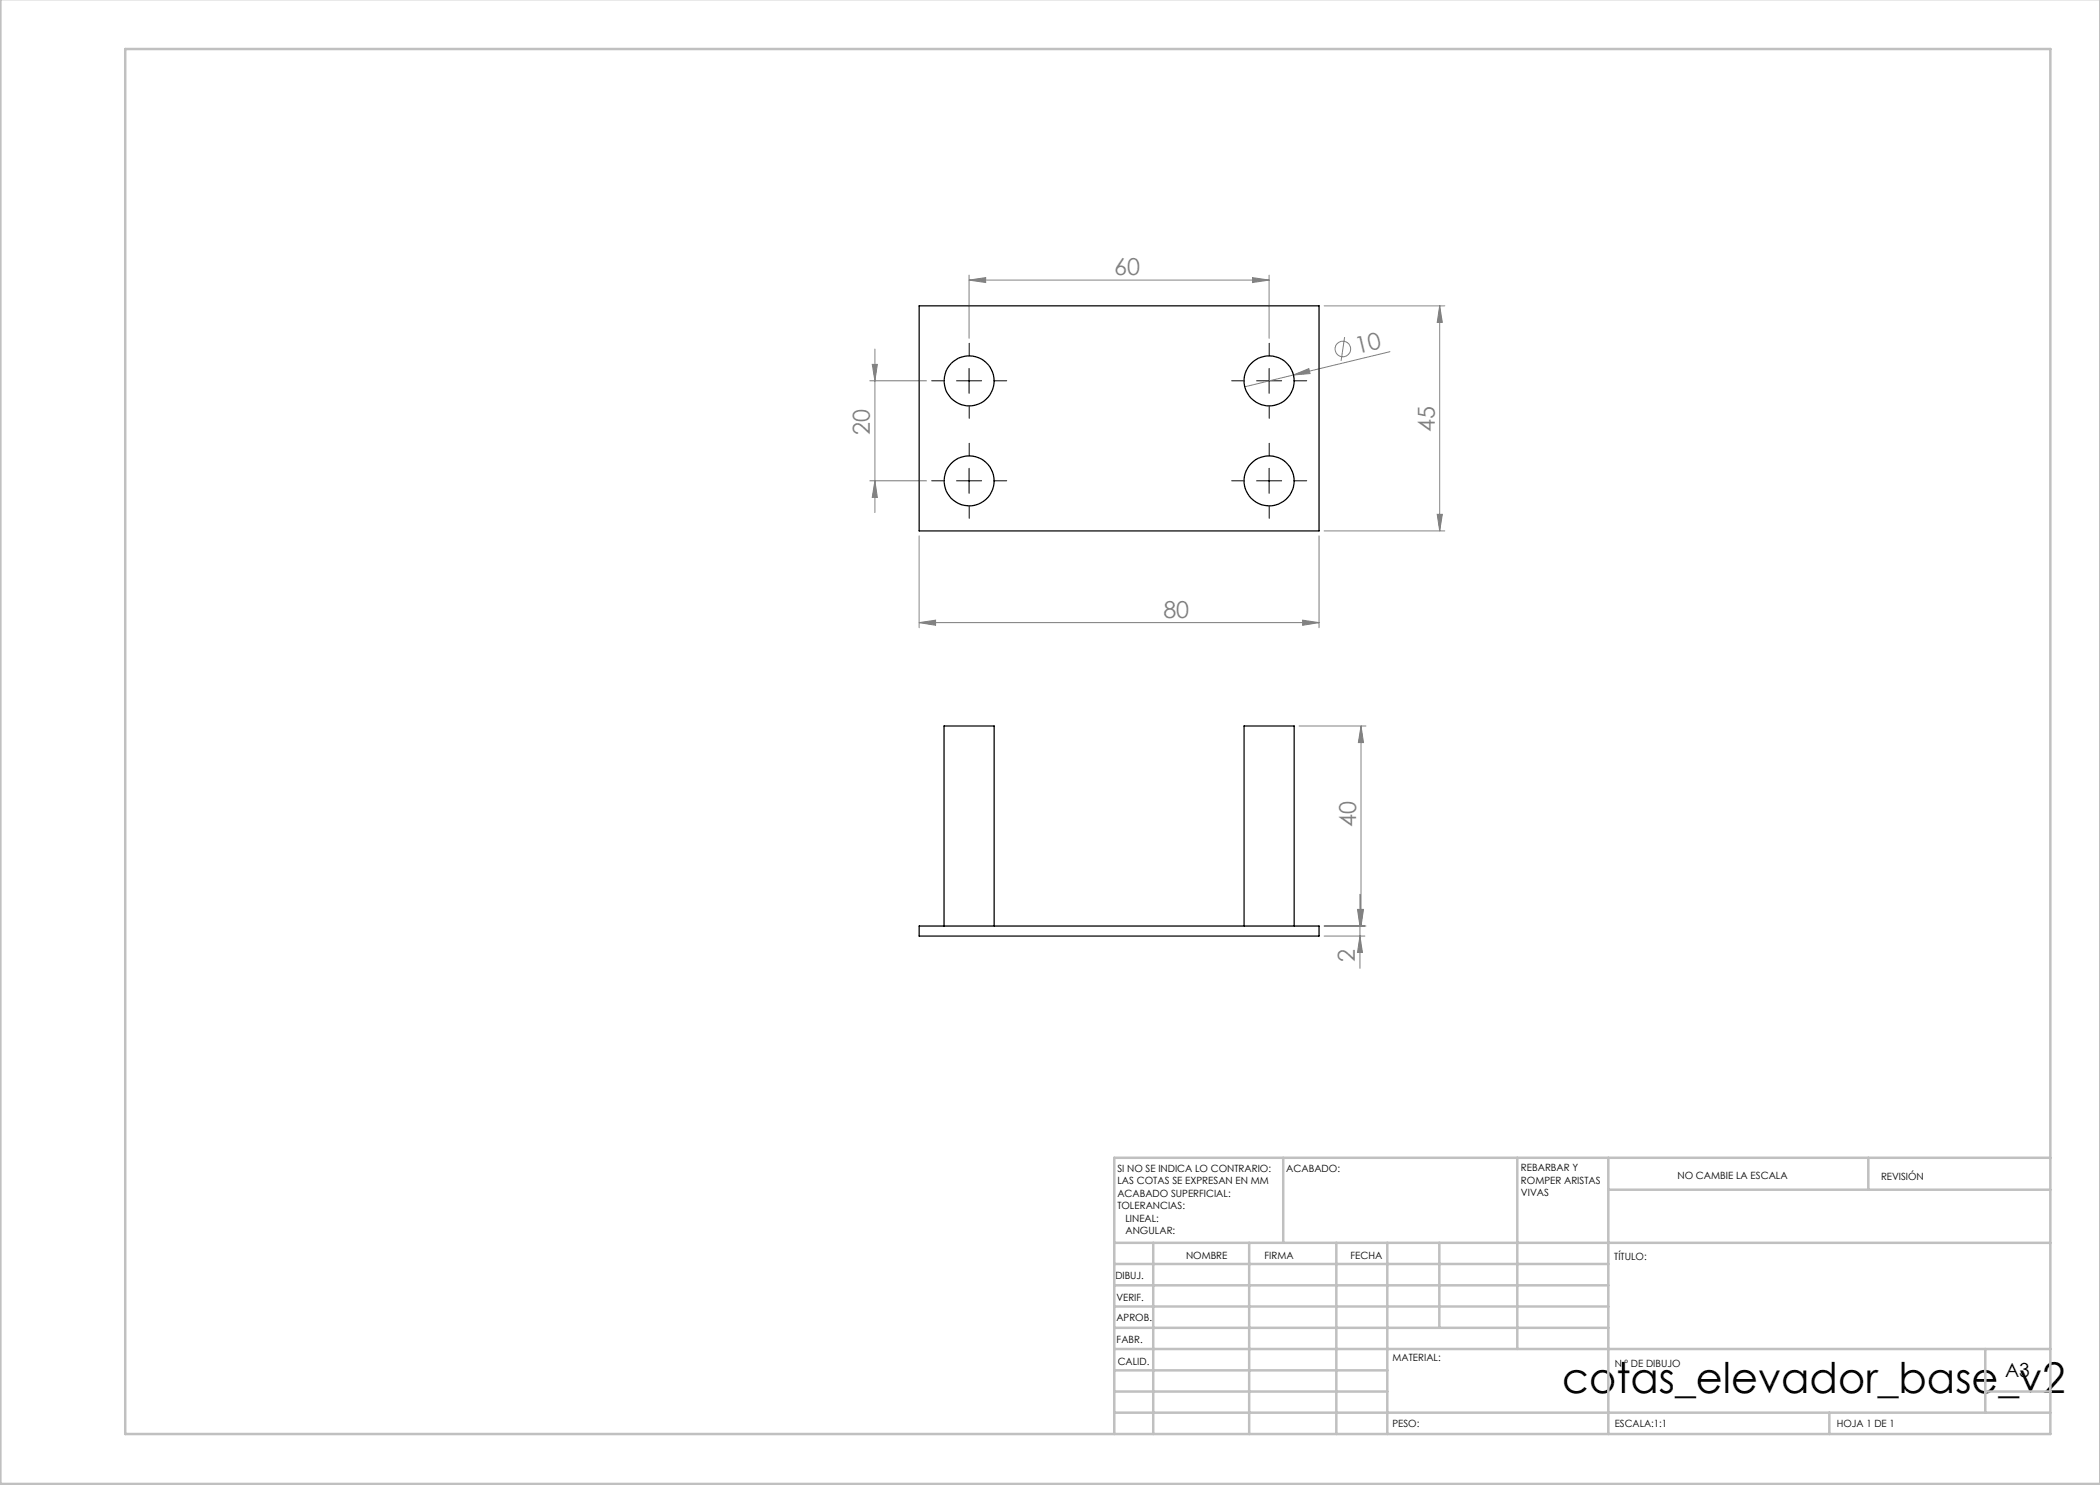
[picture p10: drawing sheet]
<svg xmlns="http://www.w3.org/2000/svg" width="420mm" height="297mm" viewBox="0 0 420 297" stroke-linecap="round" stroke-linejoin="round" font-family="sans-serif">
<g fill="none" stroke="#808080" stroke-width=".2">
<path d="M193.8 56l3.3-.5v1zM193.8 55v12.7M193.8 56h60M250.5 55.5l3.3 .5-3.3 .5zM253.8 55v12.7M174 76.2h11.3M174.4 72.9h1.1l-.5 3.3zM175 69.8v32.7M258.7 75l3.1-1.3 .2 1zM264.8 61.2h24.2M268.9 67.4l-.7 4.8M278 70.3l-29 7.1"/>
<path d="M287.9 61.2v45M287.9 61.2l.6 3.3h-1.1zM174 96.2h11.3M175 96.2l.5 3.3h-1.1zM183.8 107.2v18.4M263.8 107.2v18.4M264.8 106.2h24.2M287.4 102.9h1.1l-.6 3.3zM183.8 124.5l3.3-.5v1.1zM183.8 124.5h80M260.5 124l3.3 .5-3.3 .6zM259.8 145.2h13.4"/>
<path d="M272.2 145.2l.5 3.3h-1zM272.2 145.2v40M272 178.9v14.8M264.8 187.2h8.2M264.8 185.2h8.4M271.5 181.9h1l-.5 3.3zM271.7 181.9h1l-.5 3.3zM272 187.2l.5 3.3h-1z"/>
<circle cx="268.6" cy="69.8" r="1.56"/>
</g>
<g fill="none" stroke="#000" stroke-width=".2" stroke-dasharray="15.2 1.3 1.3 1.3">
<path d="M188.8 76.2h-2.5M193.8 71.2v-2.5M198.8 76.2h2.5M248.8 76.2h-2.5M253.8 71.2v-2.5M258.8 76.2h2.5M188.8 96.2h-2.5M193.8 91.2v-2.5M193.8 81.2v2.5M198.8 96.2h2.5M248.8 96.2h-2.5M253.8 81.2v2.5"/>
<path d="M253.8 91.2v-2.5M258.8 96.2h2.5M193.8 101.2v2.5M253.8 101.2v2.5"/>
</g>
<path d="M191.3 76.2h5M193.8 73.7v5M251.3 76.2h5M253.8 73.7v5M191.3 96.2h5M193.8 93.7v5M251.3 96.2h5M253.8 93.7v5" fill="none" stroke="#000" stroke-width=".2"/>
<g fill="none" stroke="#c0c0c0" stroke-width=".5">
<path d="M.1 -.1v296.9h419.9M25 9.8h385.1v277h-385.1zM256.6 231.6v17M303.5 231.6v38.2M321.7 231.6v55.2M321.7 237.9h88.4M373.7 231.6v6.3M410.1 231.6h-187.3v55.2M222.8 248.6h187.3M222.8 257.1h98.9M222.8 252.8h98.9M230.6 248.6v38.2"/>
<path d="M249.8 248.6v38.2M267.3 248.6v38.2M277.5 248.6v38.2M287.9 248.6v17M222.8 265.6h98.9M222.8 261.3h98.9M222.8 278.3h54.7M222.8 274.1h54.7M222.8 269.8h187.3M397.1 278.3h13M397.1 269.8v12.7M222.8 282.5h187.3"/>
<path d="M365.9 282.5v4.3"/>
</g>
<g fill="#808080">
<path d="M258.7 75l3.1-1.3 .2 1z"/>
<path d="M260.5 124l3.3 .5-3.3 .6zM183.8 124.5l3.3-.5v1.1z"/>
<path d="M193.8 56l3.3-.5v1zM250.5 55.5l3.3 .5-3.3 .5z"/>
<path d="M272 187.2l.5 3.3h-1zM271.5 181.9h1l-.5 3.3zM271.7 181.9h1l-.5 3.3zM272.2 145.2l.5 3.3h-1z"/>
<path d="M287.9 61.2l.6 3.3h-1.1zM287.4 102.9h1.1l-.6 3.3zM174.4 72.9h1.1l-.5 3.3zM175 96.2l.5 3.3h-1.1z"/>
</g>
<g fill="none" stroke="#000" stroke-width=".25">
<path d="M183.8 61.2h80v45h-80zM183.8 185.2h80v2h-80zM188.8 185.2v-40h10v40M248.8 185.2v-40h10v40"/>
<circle cx="193.8" cy="76.2" r="5"/>
<circle cx="253.8" cy="76.2" r="5"/>
<circle cx="193.8" cy="96.2" r="5"/>
<circle cx="253.8" cy="96.2" r="5"/>
</g>
<text font-size="8.5" x="312.5" y="278.5">cotas_elevador_base_v2</text>
<g font-size="4.7" fill="#808080">
<text x="222.8" y="55">60</text>
<text x="271.5" y="70.8" transform="rotate(-14 271.5 70.8)">10</text>
<text x="174" y="87" transform="rotate(-90 174 87)">20</text>
<text x="286.9" y="86.4" transform="rotate(-90 286.9 86.4)">45</text>
<text x="232.7" y="123.5">80</text>
<text x="271.2" y="165.4" transform="rotate(-90 271.2 165.4)">40</text>
<text x="271" y="192.3" transform="rotate(-90 271 192.3)">2</text>
</g>
<text font-size="3.9" x="401" y="275.4">A3</text>
<g font-size="2">
<text x="223.5" y="234.4">SI NO SE INDICA LO CONTRARIO:</text>
<text x="223.5" y="236.9">LAS COTAS SE EXPRESAN EN MM</text>
<text x="223.5" y="239.4">ACABADO SUPERFICIAL:</text>
<text x="257.2" y="234.4">ACABADO:</text>
<text x="304.2" y="234.3">REBARBAR Y</text>
<text x="304.2" y="236.8">ROMPER ARISTAS</text>
<text x="304.2" y="239.3">VIVAS</text>
<text x="335.5" y="235.8">NO CAMBIE LA ESCALA</text>
<text x="376.2" y="236">REVISIÓN</text>
<text x="223.5" y="241.9">TOLERANCIAS:</text>
<text x="225.1" y="244.4">LINEAL:</text>
<text x="225.1" y="246.9">ANGULAR:</text>
<text x="237.2" y="251.8">NOMBRE</text>
<text x="252.9" y="251.7">FIRMA</text>
<text x="270.1" y="251.7">FECHA</text>
<text x="223.1" y="255.9">DIBUJ.</text>
<text x="322.8" y="252">TÍTULO:</text>
<text x="223.3" y="260.1">VERIF.</text>
<text x="223.3" y="264.2">APROB.</text>
<text x="223.3" y="268.6">FABR.</text>
<text x="223.5" y="272.9">CALID.</text>
<text x="278.5" y="272.3">MATERIAL:</text>
<text x="323" y="273.4">N.º DE DIBUJO</text>
<text x="278.5" y="285.3">PESO:</text>
<text x="323" y="285.4">ESCALA:1:1</text>
<text x="367.4" y="285.4">HOJA 1 DE 1</text>
</g>
</svg>
